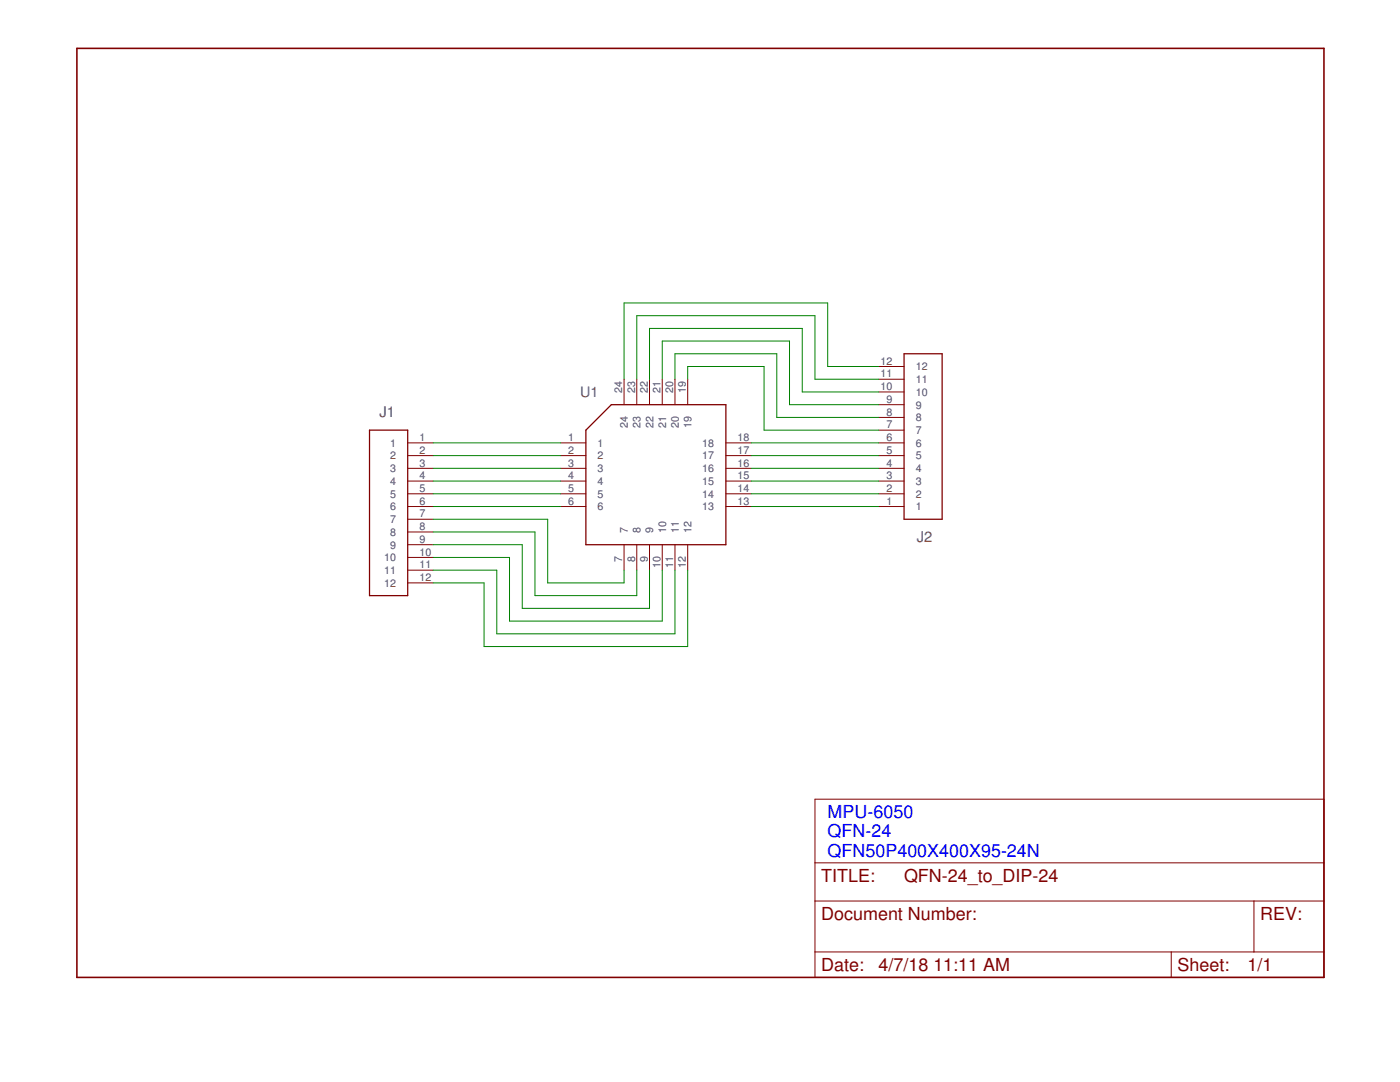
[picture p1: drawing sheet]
<?xml version="1.0" encoding="utf-8"?>
<!DOCTYPE eagle SYSTEM "eagle.dtd">
<eagle version="8.5.1">
<drawing>
<settings>
<setting alwaysvectorfont="no"/>
<setting verticaltext="up"/>
</settings>
<grid distance="0.1" unitdist="inch" unit="inch" style="lines" multiple="2" display="yes" altdistance="0.01" altunitdist="inch" altunit="inch"/>
<schematic xreflabel="%F%N/%S.%C%R" xrefpart="/%S.%C%R">
<libraries>
<library name="SnapEDA">
<symbols>
<symbol name="LETTER_L">
<frame x1="0" y1="0" x2="248.92" y2="185.42" columns="12" rows="17" layer="94" border-left="no" border-top="no" border-right="no" border-bottom="no"/>
</symbol>
<symbol name="DOCFIELD">
<wire x1="0" y1="0" x2="71.12" y2="0" width="0.1016" layer="94"/>
<wire x1="101.6" y1="15.24" x2="87.63" y2="15.24" width="0.1016" layer="94"/>
<wire x1="0" y1="0" x2="0" y2="5.08" width="0.1016" layer="94"/>
<wire x1="0" y1="5.08" x2="71.12" y2="5.08" width="0.1016" layer="94"/>
<wire x1="0" y1="5.08" x2="0" y2="15.24" width="0.1016" layer="94"/>
<wire x1="101.6" y1="15.24" x2="101.6" y2="5.08" width="0.1016" layer="94"/>
<wire x1="71.12" y1="5.08" x2="71.12" y2="0" width="0.1016" layer="94"/>
<wire x1="71.12" y1="5.08" x2="87.63" y2="5.08" width="0.1016" layer="94"/>
<wire x1="71.12" y1="0" x2="101.6" y2="0" width="0.1016" layer="94"/>
<wire x1="87.63" y1="15.24" x2="87.63" y2="5.08" width="0.1016" layer="94"/>
<wire x1="87.63" y1="15.24" x2="0" y2="15.24" width="0.1016" layer="94"/>
<wire x1="87.63" y1="5.08" x2="101.6" y2="5.08" width="0.1016" layer="94"/>
<wire x1="101.6" y1="5.08" x2="101.6" y2="0" width="0.1016" layer="94"/>
<wire x1="0" y1="15.24" x2="0" y2="22.86" width="0.1016" layer="94"/>
<wire x1="101.6" y1="35.56" x2="0" y2="35.56" width="0.1016" layer="94"/>
<wire x1="101.6" y1="35.56" x2="101.6" y2="22.86" width="0.1016" layer="94"/>
<wire x1="0" y1="22.86" x2="101.6" y2="22.86" width="0.1016" layer="94"/>
<wire x1="0" y1="22.86" x2="0" y2="35.56" width="0.1016" layer="94"/>
<wire x1="101.6" y1="22.86" x2="101.6" y2="15.24" width="0.1016" layer="94"/>
<text x="1.27" y="1.27" size="2.54" layer="94">Date:</text>
<text x="12.7" y="1.27" size="2.54" layer="94">&gt;LAST_DATE_TIME</text>
<text x="72.39" y="1.27" size="2.54" layer="94">Sheet:</text>
<text x="86.36" y="1.27" size="2.54" layer="94">&gt;SHEET</text>
<text x="88.9" y="11.43" size="2.54" layer="94">REV:</text>
<text x="1.27" y="19.05" size="2.54" layer="94">TITLE:</text>
<text x="1.27" y="11.43" size="2.54" layer="94">Document Number:</text>
<text x="17.78" y="19.05" size="2.54" layer="94">&gt;DRAWING_NAME</text>
</symbol>
<symbol name="IC-GENERIC-24">
<pin name="1" x="-17.78" y="5.08" length="middle"/>
<pin name="2" x="-17.78" y="2.54" length="middle"/>
<pin name="3" x="-17.78" y="0" length="middle"/>
<pin name="4" x="-17.78" y="-2.54" length="middle"/>
<pin name="5" x="-17.78" y="-5.08" length="middle"/>
<pin name="6" x="-17.78" y="-7.62" length="middle"/>
<wire x1="-12.7" y1="-15.24" x2="15.24" y2="-15.24" width="0.254" layer="94"/>
<wire x1="15.24" y1="-15.24" x2="15.24" y2="12.7" width="0.254" layer="94"/>
<wire x1="15.24" y1="12.7" x2="-7.62" y2="12.7" width="0.254" layer="94"/>
<wire x1="-7.62" y1="12.7" x2="-12.7" y2="7.62" width="0.254" layer="94"/>
<wire x1="-12.7" y1="7.62" x2="-12.7" y2="-15.24" width="0.254" layer="94"/>
<text x="-10.16" y="15.24" size="2.032" layer="95" align="center-right">&gt;NAME</text>
<pin name="7" x="-5.08" y="-20.32" length="middle" rot="R90"/>
<pin name="8" x="-2.54" y="-20.32" length="middle" rot="R90"/>
<pin name="9" x="0" y="-20.32" length="middle" rot="R90"/>
<pin name="10" x="2.54" y="-20.32" length="middle" rot="R90"/>
<pin name="11" x="5.08" y="-20.32" length="middle" rot="R90"/>
<pin name="12" x="7.62" y="-20.32" length="middle" rot="R90"/>
<pin name="13" x="20.32" y="-7.62" length="middle" rot="R180"/>
<pin name="14" x="20.32" y="-5.08" length="middle" rot="R180"/>
<pin name="15" x="20.32" y="-2.54" length="middle" rot="R180"/>
<pin name="16" x="20.32" y="0" length="middle" rot="R180"/>
<pin name="17" x="20.32" y="2.54" length="middle" rot="R180"/>
<pin name="18" x="20.32" y="5.08" length="middle" rot="R180"/>
<pin name="19" x="7.62" y="17.78" length="middle" rot="R270"/>
<pin name="20" x="5.08" y="17.78" length="middle" rot="R270"/>
<pin name="21" x="2.54" y="17.78" length="middle" rot="R270"/>
<pin name="22" x="0" y="17.78" length="middle" rot="R270"/>
<pin name="23" x="-2.54" y="17.78" length="middle" rot="R270"/>
<pin name="24" x="-5.08" y="17.78" length="middle" rot="R270"/>
</symbol>
<symbol name="CONNECTOR_12">
<pin name="1" x="-7.62" y="12.7" length="middle"/>
<pin name="2" x="-7.62" y="10.16" length="middle"/>
<pin name="3" x="-7.62" y="7.62" length="middle"/>
<pin name="4" x="-7.62" y="5.08" length="middle"/>
<pin name="5" x="-7.62" y="2.54" length="middle"/>
<pin name="6" x="-7.62" y="0" length="middle"/>
<pin name="7" x="-7.62" y="-2.54" length="middle"/>
<pin name="8" x="-7.62" y="-5.08" length="middle"/>
<wire x1="-2.54" y1="15.24" x2="-2.54" y2="-17.78" width="0.254" layer="94"/>
<wire x1="-2.54" y1="-17.78" x2="5.08" y2="-17.78" width="0.254" layer="94"/>
<wire x1="5.08" y1="-17.78" x2="5.08" y2="15.24" width="0.254" layer="94"/>
<wire x1="5.08" y1="15.24" x2="-2.54" y2="15.24" width="0.254" layer="94"/>
<text x="0" y="17.78" size="2.0828" layer="95">&gt;NAME</text>
<pin name="9" x="-7.62" y="-7.62" length="middle"/>
<pin name="10" x="-7.62" y="-10.16" length="middle"/>
<pin name="11" x="-7.62" y="-12.7" length="middle"/>
<pin name="12" x="-7.62" y="-15.24" length="middle"/>
</symbol>
</symbols>
<devicesets>
<deviceset name="LETTER_L" prefix="FRAME" uservalue="yes">
<gates>
<gate name="G$1" symbol="LETTER_L" x="0" y="0"/>
<gate name="G$2" symbol="DOCFIELD" x="147.32" y="0" addlevel="must"/>
</gates>
<devices>
<device name="">
<technologies>
<technology name=""/>
</technologies>
</device>
</devices>
</deviceset>
<deviceset name="IC_GENERIC_24" prefix="U">
<gates>
<gate name="G$1" symbol="IC-GENERIC-24" x="0" y="0"/>
</gates>
<devices>
<device name="-QFN24-NO-EP" package="QFN50P400X400X95-24N">
<connects>
<connect gate="G$1" pin="1" pad="1"/>
<connect gate="G$1" pin="10" pad="10"/>
<connect gate="G$1" pin="11" pad="11"/>
<connect gate="G$1" pin="12" pad="12"/>
<connect gate="G$1" pin="13" pad="13"/>
<connect gate="G$1" pin="14" pad="14"/>
<connect gate="G$1" pin="15" pad="15"/>
<connect gate="G$1" pin="16" pad="16"/>
<connect gate="G$1" pin="17" pad="17"/>
<connect gate="G$1" pin="18" pad="18"/>
<connect gate="G$1" pin="19" pad="19"/>
<connect gate="G$1" pin="2" pad="2"/>
<connect gate="G$1" pin="20" pad="20"/>
<connect gate="G$1" pin="21" pad="21"/>
<connect gate="G$1" pin="22" pad="22"/>
<connect gate="G$1" pin="23" pad="23"/>
<connect gate="G$1" pin="24" pad="24"/>
<connect gate="G$1" pin="3" pad="3"/>
<connect gate="G$1" pin="4" pad="4"/>
<connect gate="G$1" pin="5" pad="5"/>
<connect gate="G$1" pin="6" pad="6"/>
<connect gate="G$1" pin="7" pad="7"/>
<connect gate="G$1" pin="8" pad="8"/>
<connect gate="G$1" pin="9" pad="9"/>
</connects>
<technologies>
<technology name=""/>
</technologies>
</device>
</devices>
</deviceset>
<deviceset name="CONNECTOR_12" prefix="J">
<gates>
<gate name="G$1" symbol="CONNECTOR_12" x="0" y="0"/>
</gates>
<devices>
<device name="" package="68000-112HLF">
<connects>
<connect gate="G$1" pin="1" pad="1"/>
<connect gate="G$1" pin="10" pad="10"/>
<connect gate="G$1" pin="11" pad="11"/>
<connect gate="G$1" pin="12" pad="12"/>
<connect gate="G$1" pin="2" pad="2"/>
<connect gate="G$1" pin="3" pad="3"/>
<connect gate="G$1" pin="4" pad="4"/>
<connect gate="G$1" pin="5" pad="5"/>
<connect gate="G$1" pin="6" pad="6"/>
<connect gate="G$1" pin="7" pad="7"/>
<connect gate="G$1" pin="8" pad="8"/>
<connect gate="G$1" pin="9" pad="9"/>
</connects>
<technologies>
<technology name=""/>
</technologies>
</device>
<device name="-NO_SQUARE" package="68000-112HLF_NO_SQUARE">
<connects>
<connect gate="G$1" pin="1" pad="1"/>
<connect gate="G$1" pin="10" pad="10"/>
<connect gate="G$1" pin="11" pad="11"/>
<connect gate="G$1" pin="12" pad="12"/>
<connect gate="G$1" pin="2" pad="2"/>
<connect gate="G$1" pin="3" pad="3"/>
<connect gate="G$1" pin="4" pad="4"/>
<connect gate="G$1" pin="5" pad="5"/>
<connect gate="G$1" pin="6" pad="6"/>
<connect gate="G$1" pin="7" pad="7"/>
<connect gate="G$1" pin="8" pad="8"/>
<connect gate="G$1" pin="9" pad="9"/>
</connects>
<technologies>
<technology name=""/>
</technologies>
</device>
</devices>
</deviceset>
</devicesets>
</library>
</libraries>
<attributes>
</attributes>
<variantdefs>
</variantdefs>
<classes>
<class number="0" name="default" width="0" drill="0">
</class>
</classes>
<parts>
<part name="FRAME1" library="SnapEDA" deviceset="LETTER_L" device=""/>
<part name="U1" library="SnapEDA" deviceset="IC_GENERIC_24" device="-QFN24-NO-EP" value=""/>
<part name="J1" library="SnapEDA" deviceset="CONNECTOR_12" device=""/>
<part name="J2" library="SnapEDA" deviceset="CONNECTOR_12" device="-NO_SQUARE"/>
</parts>
<sheets>
<sheet>
<plain>
<text x="149.86" y="24.13" size="2.54" layer="89">MPU-6050
QFN-24 
QFN50P400X400X95-24N</text>
</plain>
<instances>
<instance part="FRAME1" gate="G$1" x="0" y="0"/>
<instance part="FRAME1" gate="G$2" x="147.32" y="0"/>
<instance part="U1" gate="G$1" x="114.3" y="101.6"/>
<instance part="J1" gate="G$1" x="63.5" y="93.98" rot="MR0"/>
<instance part="J2" gate="G$1" x="167.64" y="106.68" rot="MR180"/>
</instances>
<busses>
</busses>
<nets>
<net name="N$1" class="0">
<segment>
<pinref part="U1" gate="G$1" pin="1"/>
<pinref part="J1" gate="G$1" pin="1"/>
<wire x1="71.12" y1="106.68" x2="96.52" y2="106.68" width="0.1524" layer="91"/>
</segment>
</net>
<net name="N$2" class="0">
<segment>
<pinref part="U1" gate="G$1" pin="2"/>
<pinref part="J1" gate="G$1" pin="2"/>
<wire x1="71.12" y1="104.14" x2="96.52" y2="104.14" width="0.1524" layer="91"/>
</segment>
</net>
<net name="N$3" class="0">
<segment>
<pinref part="U1" gate="G$1" pin="3"/>
<pinref part="J1" gate="G$1" pin="3"/>
<wire x1="71.12" y1="101.6" x2="96.52" y2="101.6" width="0.1524" layer="91"/>
</segment>
</net>
<net name="N$4" class="0">
<segment>
<pinref part="U1" gate="G$1" pin="4"/>
<pinref part="J1" gate="G$1" pin="4"/>
<wire x1="71.12" y1="99.06" x2="96.52" y2="99.06" width="0.1524" layer="91"/>
</segment>
</net>
<net name="N$5" class="0">
<segment>
<pinref part="U1" gate="G$1" pin="5"/>
<pinref part="J1" gate="G$1" pin="5"/>
<wire x1="71.12" y1="96.52" x2="96.52" y2="96.52" width="0.1524" layer="91"/>
</segment>
</net>
<net name="N$6" class="0">
<segment>
<pinref part="U1" gate="G$1" pin="6"/>
<pinref part="J1" gate="G$1" pin="6"/>
<wire x1="71.12" y1="93.98" x2="96.52" y2="93.98" width="0.1524" layer="91"/>
</segment>
</net>
<net name="N$7" class="0">
<segment>
<pinref part="U1" gate="G$1" pin="13"/>
<pinref part="J2" gate="G$1" pin="1"/>
<wire x1="160.02" y1="93.98" x2="134.62" y2="93.98" width="0.1524" layer="91"/>
</segment>
</net>
<net name="N$8" class="0">
<segment>
<pinref part="U1" gate="G$1" pin="14"/>
<pinref part="J2" gate="G$1" pin="2"/>
<wire x1="160.02" y1="96.52" x2="134.62" y2="96.52" width="0.1524" layer="91"/>
</segment>
</net>
<net name="N$9" class="0">
<segment>
<pinref part="U1" gate="G$1" pin="15"/>
<pinref part="J2" gate="G$1" pin="3"/>
<wire x1="160.02" y1="99.06" x2="134.62" y2="99.06" width="0.1524" layer="91"/>
</segment>
</net>
<net name="N$10" class="0">
<segment>
<pinref part="U1" gate="G$1" pin="16"/>
<pinref part="J2" gate="G$1" pin="4"/>
<wire x1="160.02" y1="101.6" x2="134.62" y2="101.6" width="0.1524" layer="91"/>
</segment>
</net>
<net name="N$11" class="0">
<segment>
<pinref part="U1" gate="G$1" pin="17"/>
<pinref part="J2" gate="G$1" pin="5"/>
<wire x1="160.02" y1="104.14" x2="134.62" y2="104.14" width="0.1524" layer="91"/>
</segment>
</net>
<net name="N$12" class="0">
<segment>
<pinref part="U1" gate="G$1" pin="18"/>
<pinref part="J2" gate="G$1" pin="6"/>
<wire x1="160.02" y1="106.68" x2="134.62" y2="106.68" width="0.1524" layer="91"/>
</segment>
</net>
<net name="N$13" class="0">
<segment>
<pinref part="J2" gate="G$1" pin="7"/>
<wire x1="160.02" y1="109.22" x2="137.16" y2="109.22" width="0.1524" layer="91"/>
<wire x1="137.16" y1="109.22" x2="137.16" y2="121.92" width="0.1524" layer="91"/>
<pinref part="U1" gate="G$1" pin="19"/>
<wire x1="137.16" y1="121.92" x2="121.92" y2="121.92" width="0.1524" layer="91"/>
<wire x1="121.92" y1="121.92" x2="121.92" y2="119.38" width="0.1524" layer="91"/>
</segment>
</net>
<net name="N$14" class="0">
<segment>
<pinref part="U1" gate="G$1" pin="20"/>
<wire x1="119.38" y1="119.38" x2="119.38" y2="124.46" width="0.1524" layer="91"/>
<wire x1="119.38" y1="124.46" x2="139.7" y2="124.46" width="0.1524" layer="91"/>
<wire x1="139.7" y1="124.46" x2="139.7" y2="111.76" width="0.1524" layer="91"/>
<pinref part="J2" gate="G$1" pin="8"/>
<wire x1="139.7" y1="111.76" x2="160.02" y2="111.76" width="0.1524" layer="91"/>
</segment>
</net>
<net name="N$15" class="0">
<segment>
<pinref part="J2" gate="G$1" pin="9"/>
<wire x1="160.02" y1="114.3" x2="142.24" y2="114.3" width="0.1524" layer="91"/>
<wire x1="142.24" y1="114.3" x2="142.24" y2="127" width="0.1524" layer="91"/>
<pinref part="U1" gate="G$1" pin="21"/>
<wire x1="142.24" y1="127" x2="116.84" y2="127" width="0.1524" layer="91"/>
<wire x1="116.84" y1="127" x2="116.84" y2="119.38" width="0.1524" layer="91"/>
</segment>
</net>
<net name="N$16" class="0">
<segment>
<pinref part="U1" gate="G$1" pin="22"/>
<wire x1="114.3" y1="119.38" x2="114.3" y2="129.54" width="0.1524" layer="91"/>
<wire x1="114.3" y1="129.54" x2="144.78" y2="129.54" width="0.1524" layer="91"/>
<wire x1="144.78" y1="129.54" x2="144.78" y2="116.84" width="0.1524" layer="91"/>
<pinref part="J2" gate="G$1" pin="10"/>
<wire x1="144.78" y1="116.84" x2="160.02" y2="116.84" width="0.1524" layer="91"/>
</segment>
</net>
<net name="N$17" class="0">
<segment>
<pinref part="J2" gate="G$1" pin="11"/>
<wire x1="160.02" y1="119.38" x2="147.32" y2="119.38" width="0.1524" layer="91"/>
<wire x1="147.32" y1="119.38" x2="147.32" y2="132.08" width="0.1524" layer="91"/>
<pinref part="U1" gate="G$1" pin="23"/>
<wire x1="147.32" y1="132.08" x2="111.76" y2="132.08" width="0.1524" layer="91"/>
<wire x1="111.76" y1="132.08" x2="111.76" y2="119.38" width="0.1524" layer="91"/>
</segment>
</net>
<net name="N$18" class="0">
<segment>
<pinref part="U1" gate="G$1" pin="24"/>
<wire x1="109.22" y1="119.38" x2="109.22" y2="134.62" width="0.1524" layer="91"/>
<wire x1="109.22" y1="134.62" x2="149.86" y2="134.62" width="0.1524" layer="91"/>
<wire x1="149.86" y1="134.62" x2="149.86" y2="121.92" width="0.1524" layer="91"/>
<pinref part="J2" gate="G$1" pin="12"/>
<wire x1="149.86" y1="121.92" x2="160.02" y2="121.92" width="0.1524" layer="91"/>
</segment>
</net>
<net name="N$19" class="0">
<segment>
<pinref part="U1" gate="G$1" pin="7"/>
<wire x1="109.22" y1="81.28" x2="109.22" y2="78.74" width="0.1524" layer="91"/>
<wire x1="109.22" y1="78.74" x2="93.98" y2="78.74" width="0.1524" layer="91"/>
<wire x1="93.98" y1="78.74" x2="93.98" y2="91.44" width="0.1524" layer="91"/>
<pinref part="J1" gate="G$1" pin="7"/>
<wire x1="93.98" y1="91.44" x2="71.12" y2="91.44" width="0.1524" layer="91"/>
</segment>
</net>
<net name="N$20" class="0">
<segment>
<pinref part="J1" gate="G$1" pin="8"/>
<wire x1="71.12" y1="88.9" x2="91.44" y2="88.9" width="0.1524" layer="91"/>
<wire x1="91.44" y1="88.9" x2="91.44" y2="76.2" width="0.1524" layer="91"/>
<pinref part="U1" gate="G$1" pin="8"/>
<wire x1="91.44" y1="76.2" x2="111.76" y2="76.2" width="0.1524" layer="91"/>
<wire x1="111.76" y1="76.2" x2="111.76" y2="81.28" width="0.1524" layer="91"/>
</segment>
</net>
<net name="N$21" class="0">
<segment>
<pinref part="U1" gate="G$1" pin="9"/>
<wire x1="114.3" y1="81.28" x2="114.3" y2="73.66" width="0.1524" layer="91"/>
<wire x1="114.3" y1="73.66" x2="88.9" y2="73.66" width="0.1524" layer="91"/>
<wire x1="88.9" y1="73.66" x2="88.9" y2="86.36" width="0.1524" layer="91"/>
<pinref part="J1" gate="G$1" pin="9"/>
<wire x1="88.9" y1="86.36" x2="71.12" y2="86.36" width="0.1524" layer="91"/>
</segment>
</net>
<net name="N$22" class="0">
<segment>
<pinref part="J1" gate="G$1" pin="10"/>
<wire x1="71.12" y1="83.82" x2="86.36" y2="83.82" width="0.1524" layer="91"/>
<wire x1="86.36" y1="83.82" x2="86.36" y2="71.12" width="0.1524" layer="91"/>
<pinref part="U1" gate="G$1" pin="10"/>
<wire x1="86.36" y1="71.12" x2="116.84" y2="71.12" width="0.1524" layer="91"/>
<wire x1="116.84" y1="71.12" x2="116.84" y2="81.28" width="0.1524" layer="91"/>
</segment>
</net>
<net name="N$23" class="0">
<segment>
<pinref part="U1" gate="G$1" pin="11"/>
<wire x1="119.38" y1="81.28" x2="119.38" y2="68.58" width="0.1524" layer="91"/>
<wire x1="119.38" y1="68.58" x2="83.82" y2="68.58" width="0.1524" layer="91"/>
<wire x1="83.82" y1="68.58" x2="83.82" y2="81.28" width="0.1524" layer="91"/>
<pinref part="J1" gate="G$1" pin="11"/>
<wire x1="83.82" y1="81.28" x2="71.12" y2="81.28" width="0.1524" layer="91"/>
</segment>
</net>
<net name="N$24" class="0">
<segment>
<pinref part="J1" gate="G$1" pin="12"/>
<wire x1="71.12" y1="78.74" x2="81.28" y2="78.74" width="0.1524" layer="91"/>
<wire x1="81.28" y1="78.74" x2="81.28" y2="66.04" width="0.1524" layer="91"/>
<wire x1="81.28" y1="66.04" x2="121.92" y2="66.04" width="0.1524" layer="91"/>
<pinref part="U1" gate="G$1" pin="12"/>
<wire x1="121.92" y1="66.04" x2="121.92" y2="81.28" width="0.1524" layer="91"/>
</segment>
</net>
</nets>
</sheet>
</sheets>
<errors>
<approved hash="113,1,124.356,92.606,FRAME1,,,,,"/>
</errors>
</schematic>
</drawing>
<compatibility>
<note version="6.3" minversion="6.2.2" severity="warning">
Since Version 6.2.2 text objects can contain more than one line,
which will not be processed correctly with this version.
</note>
</compatibility>
</eagle>
